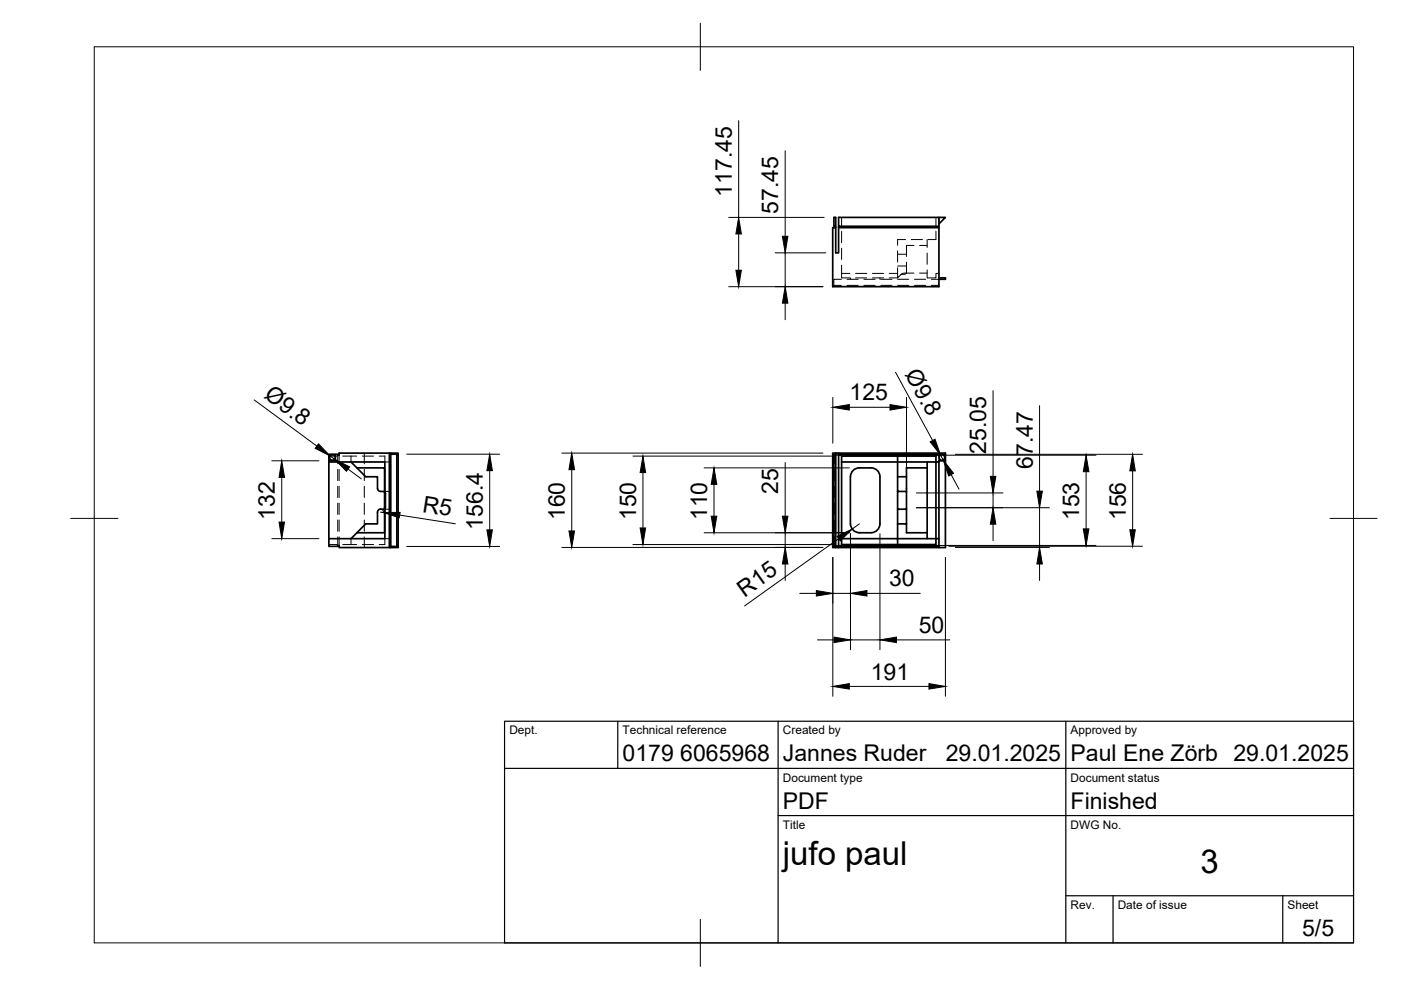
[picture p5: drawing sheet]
<svg xmlns="http://www.w3.org/2000/svg" width="297mm" height="210mm" viewBox="0 0 297 210" stroke-linecap="round" stroke-linejoin="round" font-family="sans-serif">
<!-- layer: Hidden -->
<g fill="none" stroke="#000" stroke-width=".21">
<path d="M178.4 59.2h-1.6v1.3h1.6M178.4 56.2v2.7h1.8M178.4 58h1.8M178.4 46.1v1.8M178.4 49.1v2.3M178.4 52.6v2.4M179.6 59.2h2.4M180.3 58.9v.3M181.4 58.9h2.4M181.4 58h2.4M183.2 59.2h2.3M185 58.9h2.3"/>
<path d="M185 58h2.3M186.6 58.9v.3M186.7 59.2h2.4M188.5 58.9h1.8M188.5 58h1.8M190.3 53.2v2.4M190.3 56.8v1.2M190.3 53.9h1.9M190.3 56.4h1.9M190.3 59.2h2.4M192 50.8h-1.7v1.2M192.2 57.9l-.3 .2-1 .2"/>
<path d="M192.2 57.8l-.9 .2-1 .9v-.9M192.2 57.9h1.6M192.2 55.6v2.3M193.2 50.8h2.4M193.8 52h-1.6v2.4M193.9 59.2h2.4M195 57.9h1.6M195 52h1.6M196.6 57.2v1.7h1.8v-.9h.7M196.6 50.8v1.7M196.6 53.7v2.3M198.4 46.1v1.8"/>
<path d="M198.4 49v1.8h-1.6M199.1 46.1v1.3M199.1 58.9v.3h-1.6M200.3 46.1v.1M200.3 58.9v.3M176.9 60.5v.3M179.6 60.5h2.4M183.2 60.5h2.3M186.7 60.5h2.4M190.3 60.5h2.4M193.9 60.5h2.4M197.5 60.5h1.6"/>
<path d="M69.7 96.7h1.8M69.7 96.4h.8M69.7 97.6h.8M71.6 96.5v1.8M71.6 99.5v2.4M71.9 96.5v1.8M71.9 99.5v2.4M72.7 96.7h2.9M74.4 96.7v1.3M76.8 96.7h2.4M77.2 96.1v2.2M77.2 99.5v2.4"/>
<path d="M80.4 96.7h1.2v1.3h.9M82.5 99.2h.3M82.5 96.4h.3M82.5 97.6h.3M176.8 99.5v2.4M176.9 96.5h.1M176.9 96.5h22.2M176.9 96.5v1.8M176.9 99.5v2.4M178.4 96.3h-1.6v2M179.6 96.3h2.4M183.2 96.3h2.3"/>
<path d="M186.7 96.3h2.4M190.3 96.3h2.4M193.9 96.3h2.4M197.5 96.3h1.6v1.4M69.7 115.5h1.8M71.6 103.1v2.4M71.6 106.7v2.4M71.6 110.3v2.3M71.6 113.8v1.8M71.9 103.1v2.4M71.9 106.7v2.4M71.9 110.3v2.3"/>
<path d="M71.9 113.8v1.8M74.4 114.2v1.3h-1.7M74.4 115.5h1.2M76.8 115.5h2.4M77.2 103.1v2.4M77.2 106.7v2.4M77.2 110.3v2.3M77.2 113.8v2.3M81.4 104.2l.4 .4v2.9M81.5 108h1M81.5 104.2h1M81.8 107.5l-.1 .3-.3 .2"/>
<path d="M82.5 114.2h-.9v1.3h-1.2M82.5 113h.3M176.8 113.8v2.1h1.6M176.8 103.1v2.4M176.8 106.7v2.4M176.8 110.3v2.3M176.9 113.8v1.8h22.2M176.9 103.1v2.4M176.9 106.7v2.4M176.9 110.3v2.3M179.6 115.9h2.4M183.2 115.9h2.3"/>
<path d="M186.7 115.9h2.4M190.3 115.9h2.4M193.9 115.9h2.4M197.5 115.9h1.6"/>
</g>
<!-- layer: Visible -->
<g fill="none" stroke="#000" stroke-width=".36">
<path d="M176.9 48v.3M177.2 48h-.4v-1.9h.4v7.5h.6v-5.3M177.8 48v.3M177.8 48.3h21.3M199.1 46.1v12.8h1.3v.3h-1.3v1.6h-22.5v-12.5h.6M199.1 47.5l1.3-1.4h-22.6v1.9h21.3M69.7 97.7v.3h11.9v16.2h-11.9v1.6h1.9v-.2h.3v.5h10.6M69.7 98v16.2M74.4 98l1.3 1.2h5.8v13.8h-5.8l-1.3 1.2M75.7 99.2l1.8 1.9h2.5l.1 2.5a.62 .62 0 0 0 .6 .6h.8v.3M82.5 96.1h-10.6v.4h-.3v-.2h-.5v1.4h-1.4v-1.4h1.4M82.8 96.3h1.3v.2"/>
<path d="M82.8 96.1h1.6v.4M84.1 96.5h.3M84.1 96.5v19.1M84.4 96.5v19.1M177.2 96.1v20M177.2 96.3h-.4v19.5h.4M177.2 96.1h-.6v20h.6M177.2 96.1h23.2v.2M177.8 96.3h22.6v1.4h-1.3v18.4M177.8 96.3v19.5h21.3M177.8 96.1v.2M178.4 98h20v16.2"/>
<path d="M190.3 96.7v7.5h1.9v3.8h-1.9v-3.8M196.6 98v16.2M196.6 99.2h-4.4v1.9h-1.9M199.1 98h-.7v-1.3h-20v18.8h20v-1.3M199.1 96.1v.2M200.4 97.7v18.4h-1.3M80.7 107.9a.62 .62 0 0 0-.6 .7l-.1 2.5h-2.5l-1.8 1.9M81.5 107.6v.4h-.8M84.1 115.6v.3h-1.3M84.1 115.6h.3M84.4 115.6v.5h-1.9v-20h.3v20M177.2 116.1h.6"/>
<path d="M177.8 115.8v.3h21.3M178.4 114.2h20M180.3 111.1v-10a1.87 1.87 0 0 1 1.9-1.9h2.5a1.87 1.87 0 0 1 1.9 1.9v10M180.3 111.1a1.87 1.87 0 0 0 1.9 1.8l2.5 .1a1.91 1.91 0 0 0 1.9-1.9M190.3 108v7.5M190.3 111.1h1.9v1.9h4.4M192.2 108v3.1M192.2 101.1v3.1M198.4 114.2h.7"/>
<circle cx="70.5" cy="97" r=".6"/>
<circle cx="199.7" cy="97" r=".6"/>
</g>
<!-- layer: BORDER -->
<path d="M20 9.9h267v190h-267zM148.5 4.9v10M15 109.9h10M282 109.9h10M148.5 194.9v10" fill="none" stroke="#000" stroke-width=".21"/>
<!-- layer: TITLEBLOCK -->
<path d="M107 152.9h180v47h-180zM131 152.9v10M165 152.9v47M226 152.9v47M107 162.9h180M165 172.9h122M226 189.9h61M236 189.9v10M272 189.9v10" fill="none" stroke="#000" stroke-width=".25"/>
<!-- layer: FD_Dimensions -->
<g fill="none" stroke="#000" stroke-width=".21">
<path d="M156.6 25.6v20.5M166.5 32v18.1M154.5 46.1h20.2M156.6 49.6v7.7M164.4 53.6h10.7M166.5 53.6v7.2M154.5 60.8h20M166.5 64.3v3.5M189.9 78.9l7.8 14.5M53.9 84.8l13.3 9.8M57.6 97.7h10M70 96.7l1 .7"/>
<path d="M73.8 99.5l2.8 2M86.2 96.3h19.7M103.8 99.8v12.5M119.1 96.1h55.4M121.2 99.6v13M134.2 96.7h42.1M149.3 99.2h30.8M166.5 98.1v11.3M176.6 84.3v9.7M179.3 96.5h53.1M180.1 86.4h8.6M192.2 84.3v18.1"/>
<path d="M199.4 96.5l.6 1.1M202.5 96.3h39.7M210.5 82.8v18.2M220.4 86v18.1M240.1 99.8v12.5M57.6 114.2h10M59.7 101.2v9.5M80.7 108.6l.6 .1M80.7 107.9l.5 .3 .1 .5M84.8 109.2l11.8 1.9M86.2 115.9h19.7M119.1 116.1h55.4"/>
<path d="M134.2 115.5h42.1M136.3 100.2v11.7M149.3 113h30.8M151.4 102.7v6.7M166.5 113v3.1M166.5 119.6v3.5M176.6 118.2v29.4M177.8 114.2l-19.9 14.3M179.3 115.6h53.1M180.3 113.2v24.6M182.2 111.1l-1.5 1.1M186.6 113.2v24.6"/>
<path d="M194.3 107.6h28.2M194.3 104.5h18.3M200.4 118.2v29.4M201.2 115.8h41M201.7 100.6l1.6 3.1M202.5 116.1h20M210.5 104.5v3.1M210.5 111.1v3.5M220.4 107.6v8.5M220.4 119.6v3.5M230.3 100v12.1M169.6 125.8h3.5"/>
<path d="M173.3 135.7h3.5M176.6 125.8h3.7M180.3 135.7h6.3M183.8 125.8h11.3M190.1 135.7h11.3M180.1 145.5h16.9"/>
</g>
<g fill="#000" stroke="#000" stroke-width=".21">
<path d="M156 57.3h1.2l-.6 3.5zM156.6 46.1l.6 3.5h-1.2zM165.9 50.1h1.1l-.5 3.5zM166.5 60.8l.5 3.5h-1.1zM67.5 94.1l2.5 2.6-3.2-1.6zM71 97.4l3.1 1.6-.7 .9zM103.8 96.3l.6 3.5h-1.2zM121.2 96.1l.6 3.5h-1.2zM176.6 86.4l3.5-.6v1.1zM188.7 85.8l3.5 .6-3.5 .5zM197.2 93.7l1-.6 1.2 3.4zM240.1 96.3l.6 3.5h-1.2z"/>
<path d="M59.2 110.7h1.1l-.6 3.5zM59.7 97.7l.6 3.5h-1.1zM81.3 108.7l3.5-.1-.2 1.2zM103.2 112.3h1.2l-.6 3.6zM120.6 112.6h1.2l-.6 3.5zM135.7 111.9h1.2l-.6 3.6zM136.3 96.7l.6 3.5h-1.2zM150.8 109.4h1.2l-.6 3.6zM151.4 99.2l.6 3.5h-1.2zM166.5 116.1l.5 3.5h-1.1zM165.9 109.4h1.1l-.5 3.6zM177.5 113.7l3.2-1.5-2.5 2.5z"/>
<path d="M200 97.6l2.2 2.7-1.1 .6zM210.5 107.6l.6 3.5h-1.1zM210 101h1.1l-.6 3.5zM220.4 116.1l.6 3.5h-1.2zM219.8 104.1h1.2l-.6 3.5zM229.7 112.1h1.2l-.6 3.5zM230.3 96.5l.6 3.5h-1.2zM239.5 112.3h1.2l-.6 3.5zM173.1 125.2l3.5 .6-3.5 .6zM176.8 135.1l3.5 .6-3.5 .5zM180.3 125.8l3.5-.6v1.2zM186.6 135.7l3.5-.6v1.1z"/>
<path d="M176.6 145.5l3.5-.6v1.2zM197 144.9l3.4 .6-3.4 .6z"/>
</g>
<g font-size="7">
<text x="166" y="183.4">jufo paul</text>
<text x="254.5" y="185.2">3</text>
</g>
<g font-size="4.9">
<text x="155.2" y="41.7" transform="rotate(-90 155.2 41.7)">117.45</text>
<text x="165" y="45.4" transform="rotate(-90 165 45.4)">57.45</text>
<text x="191.8" y="79.2" transform="rotate(61 191.8 79.2)">Ø9.8</text>
<text x="55.8" y="84.3" transform="rotate(36 55.8 84.3)">Ø9.8</text>
<text x="180.1" y="84.9">125</text>
<text x="209.1" y="96.3" transform="rotate(-90 209.1 96.3)">25.05</text>
<text x="218.9" y="99.4" transform="rotate(-90 218.9 99.4)">67.47</text>
<text x="165" y="104.7" transform="rotate(-90 165 104.7)">25</text>
<text x="58.3" y="110.2" transform="rotate(-90 58.3 110.2)">132</text>
<text x="89.4" y="108.5" transform="rotate(9 89.4 108.5)">R5</text>
<text x="102.4" y="112.3" transform="rotate(-90 102.4 112.3)">156.4</text>
<text x="119.8" y="110.3" transform="rotate(-90 119.8 110.3)">160</text>
<text x="134.9" y="110.3" transform="rotate(-90 134.9 110.3)">150</text>
<text x="149.9" y="110.3" transform="rotate(-90 149.9 110.3)">110</text>
<text x="228.8" y="110.3" transform="rotate(-90 228.8 110.3)">153</text>
<text x="238.7" y="110.3" transform="rotate(-90 238.7 110.3)">156</text>
<text x="188.5" y="124.3">30</text>
<text x="157.8" y="126.7" transform="rotate(-36 157.8 126.7)">R15</text>
<text x="194.8" y="134.2">50</text>
<text x="184.6" y="144.1">191</text>
<text x="132" y="161.4">0179 6065968</text>
<text x="166" y="161.4">Jannes Ruder</text>
<text x="200.5" y="161.4">29.01.2025</text>
<text x="227" y="161.4">Paul Ene Zörb 29.01.2025</text>
<text x="166" y="171.4">PDF</text>
<text x="227" y="171.4">Finished</text>
<text x="276.1" y="198.6">5/5</text>
</g>
<g font-size="2.5">
<text x="108" y="155.7">Dept.</text>
<text x="132" y="155.7">Technical reference</text>
<text x="166" y="155.7">Created by</text>
<text x="227" y="155.7">Approved by</text>
<text x="166" y="165.7">Document type</text>
<text x="227" y="165.7">Document status</text>
<text x="166" y="175.7">Title</text>
<text x="227" y="175.7">DWG No.</text>
<text x="227" y="192.7">Rev.</text>
<text x="237" y="192.7">Date of issue</text>
<text x="273" y="192.7">Sheet</text>
</g>
</svg>
